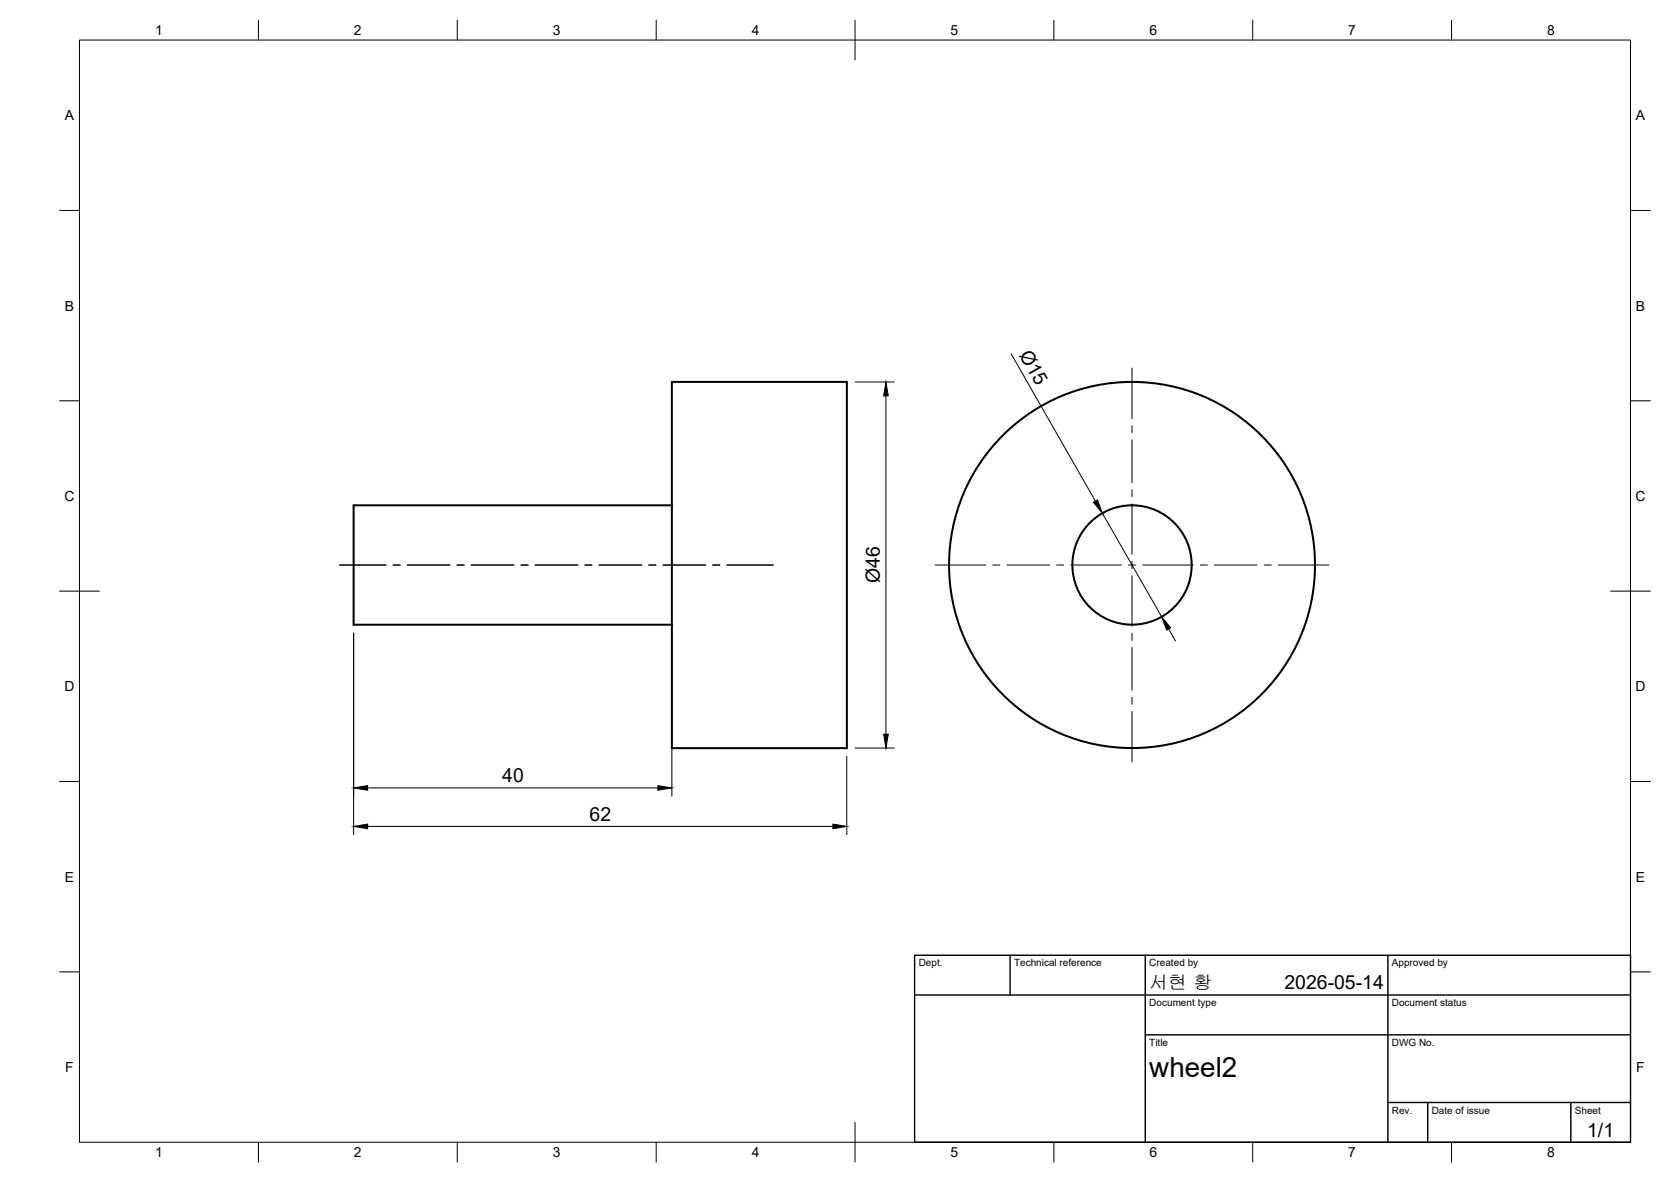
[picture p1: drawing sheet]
<svg xmlns="http://www.w3.org/2000/svg" width="420mm" height="297mm" viewBox="0 0 420 297" stroke-linecap="round" stroke-linejoin="round" font-family="sans-serif">
<!-- layer: Visible -->
<g fill="none" stroke="#000" stroke-width=".51">
<path d="M168.9 96h44v92h-44zM168.9 127h-80v30h80"/>
<circle cx="284.6" cy="142" r="15"/>
<circle cx="284.6" cy="142" r="46"/>
</g>
<!-- layer: BORDER -->
<g fill="none" stroke="#000" stroke-width=".25">
<path d="M20 10.1h390v276.9h-390zM65 5.1v5M115 5.1v5M165 5.1v5M215 5.1v10M265 5.1v5M315 5.1v5M365 5.1v5M15 52.9h5M410 52.9h5M15 100.7h5M410 100.7h5"/>
<path d="M15 148.6h10M405 148.6h10M15 196.4h5M410 196.4h5M15 244.2h5M410 244.2h5M65 287v5M115 287v5M165 287v5M215 282.1v9.9M265 287v5M315 287v5"/>
<path d="M365 287v5"/>
</g>
<!-- layer: TITLEBLOCK -->
<path d="M230 240.1h180v46.9h-180zM230 250h180M254 240.1v9.9M288 240.1v46.9M349 240.1v46.9M288 260.1h122M349 277.1h61M359 277.1v9.9M395 277.1v9.9" fill="none" stroke="#000" stroke-width=".36"/>
<!-- layer: Smart Centers -->
<g fill="none" stroke="#000" stroke-width=".25">
<path d="M284.6 92.5v12.7M284.6 107v1.8M284.6 110.5v10.8M284.6 123v1.8M284.6 126.6v12.7M85.4 142h11.7M98.8 142h1.8M102.4 142h10.7M114.9 142h1.8M118.5 142h10.7M131 142h1.8M134.6 142h10.7"/>
<path d="M147.1 142h1.7M150.6 142h10.8M163.1 142h1.8M166.7 142h10.7M179.2 142h1.8M182.8 142h11.6M235.1 142h12.7M249.6 142h1.8M253.2 142h10.7M265.7 142h1.8M269.3 142h12.7M283.7 142h1.8"/>
<path d="M284.6 141.1v1.8M284.6 144.7v12.7M284.6 159.2v1.7M287.3 142h12.7M301.8 142h1.8M305.4 142h10.7M317.9 142h1.8M321.4 142h12.7M284.6 162.7v10.7M284.6 175.2v1.8M284.6 178.8v12.7"/>
</g>
<!-- layer: FD_Dimensions -->
<path d="M215 96h9.9M222.8 99.5v85M254.2 88.9l21.2 37M277.2 129l14.9 26M88.9 159.1v50.7M168.9 159.1v41M293.8 158l1.8 3.1M92.4 198h73M212.9 190.1v19.7M215 188h9.9M92.4 207.7h117" fill="none" stroke="#000" stroke-width=".25"/>
<path d="M222.8 96l.6 3.5h-1.2zM274.9 126.2l1-.5 1.3 3.3zM292.1 155l2.2 2.8-1 .5zM88.9 198l3.5-.6v1.2zM165.4 197.4l3.5 .6-3.5 .6zM222.2 184.5h1.2l-.6 3.5zM88.9 207.7l3.5-.6v1.2zM209.4 207.1l3.5 .6-3.5 .6z" fill="#000" stroke="#000" stroke-width=".25"/>
<text font-size="7" x="289" y="270.6">wheel2</text>
<g font-size="4.9">
<text x="256.2" y="89.2" transform="rotate(60 256.2 89.2)">Ø15</text>
<text x="221.2" y="146.6" transform="rotate(-90 221.2 146.6)">Ø46</text>
<text x="126.3" y="196.5">40</text>
<text x="148.2" y="206.2">62</text>
<text x="323" y="248.5">2026-05-14</text>
<text x="399.1" y="285.7">1/1</text>
</g>
<text font-size="4.8" x="289" y="248.5">서현 황</text>
<g font-size="3.5">
<text x="39" y="8.8">1</text>
<text x="89" y="8.8">2</text>
<text x="139" y="8.8">3</text>
<text x="189" y="8.8">4</text>
<text x="239" y="8.8">5</text>
<text x="289" y="8.8">6</text>
<text x="339" y="8.8">7</text>
<text x="389" y="8.8">8</text>
<text x="16.3" y="30.2">A</text>
<text x="411.3" y="30.2">A</text>
<text x="16.3" y="78">B</text>
<text x="411.3" y="78">B</text>
<text x="16.2" y="125.9">C</text>
<text x="411.2" y="125.9">C</text>
<text x="16.2" y="173.7">D</text>
<text x="411.2" y="173.7">D</text>
<text x="16.3" y="221.6">E</text>
<text x="411.3" y="221.6">E</text>
<text x="16.4" y="269.4">F</text>
<text x="411.4" y="269.4">F</text>
<text x="39" y="290.8">1</text>
<text x="89" y="290.8">2</text>
<text x="139" y="290.8">3</text>
<text x="189" y="290.8">4</text>
<text x="239" y="290.8">5</text>
<text x="289" y="290.8">6</text>
<text x="339" y="290.8">7</text>
<text x="389" y="290.8">8</text>
</g>
<g font-size="2.5">
<text x="231" y="242.9">Dept.</text>
<text x="255" y="242.9">Technical reference</text>
<text x="289" y="242.9">Created by</text>
<text x="350" y="242.9">Approved by</text>
<text x="289" y="252.8">Document type</text>
<text x="350" y="252.8">Document status</text>
<text x="289" y="262.9">Title</text>
<text x="350" y="262.9">DWG No.</text>
<text x="350" y="279.9">Rev.</text>
<text x="360" y="279.9">Date of issue</text>
<text x="396" y="279.9">Sheet</text>
</g>
</svg>
